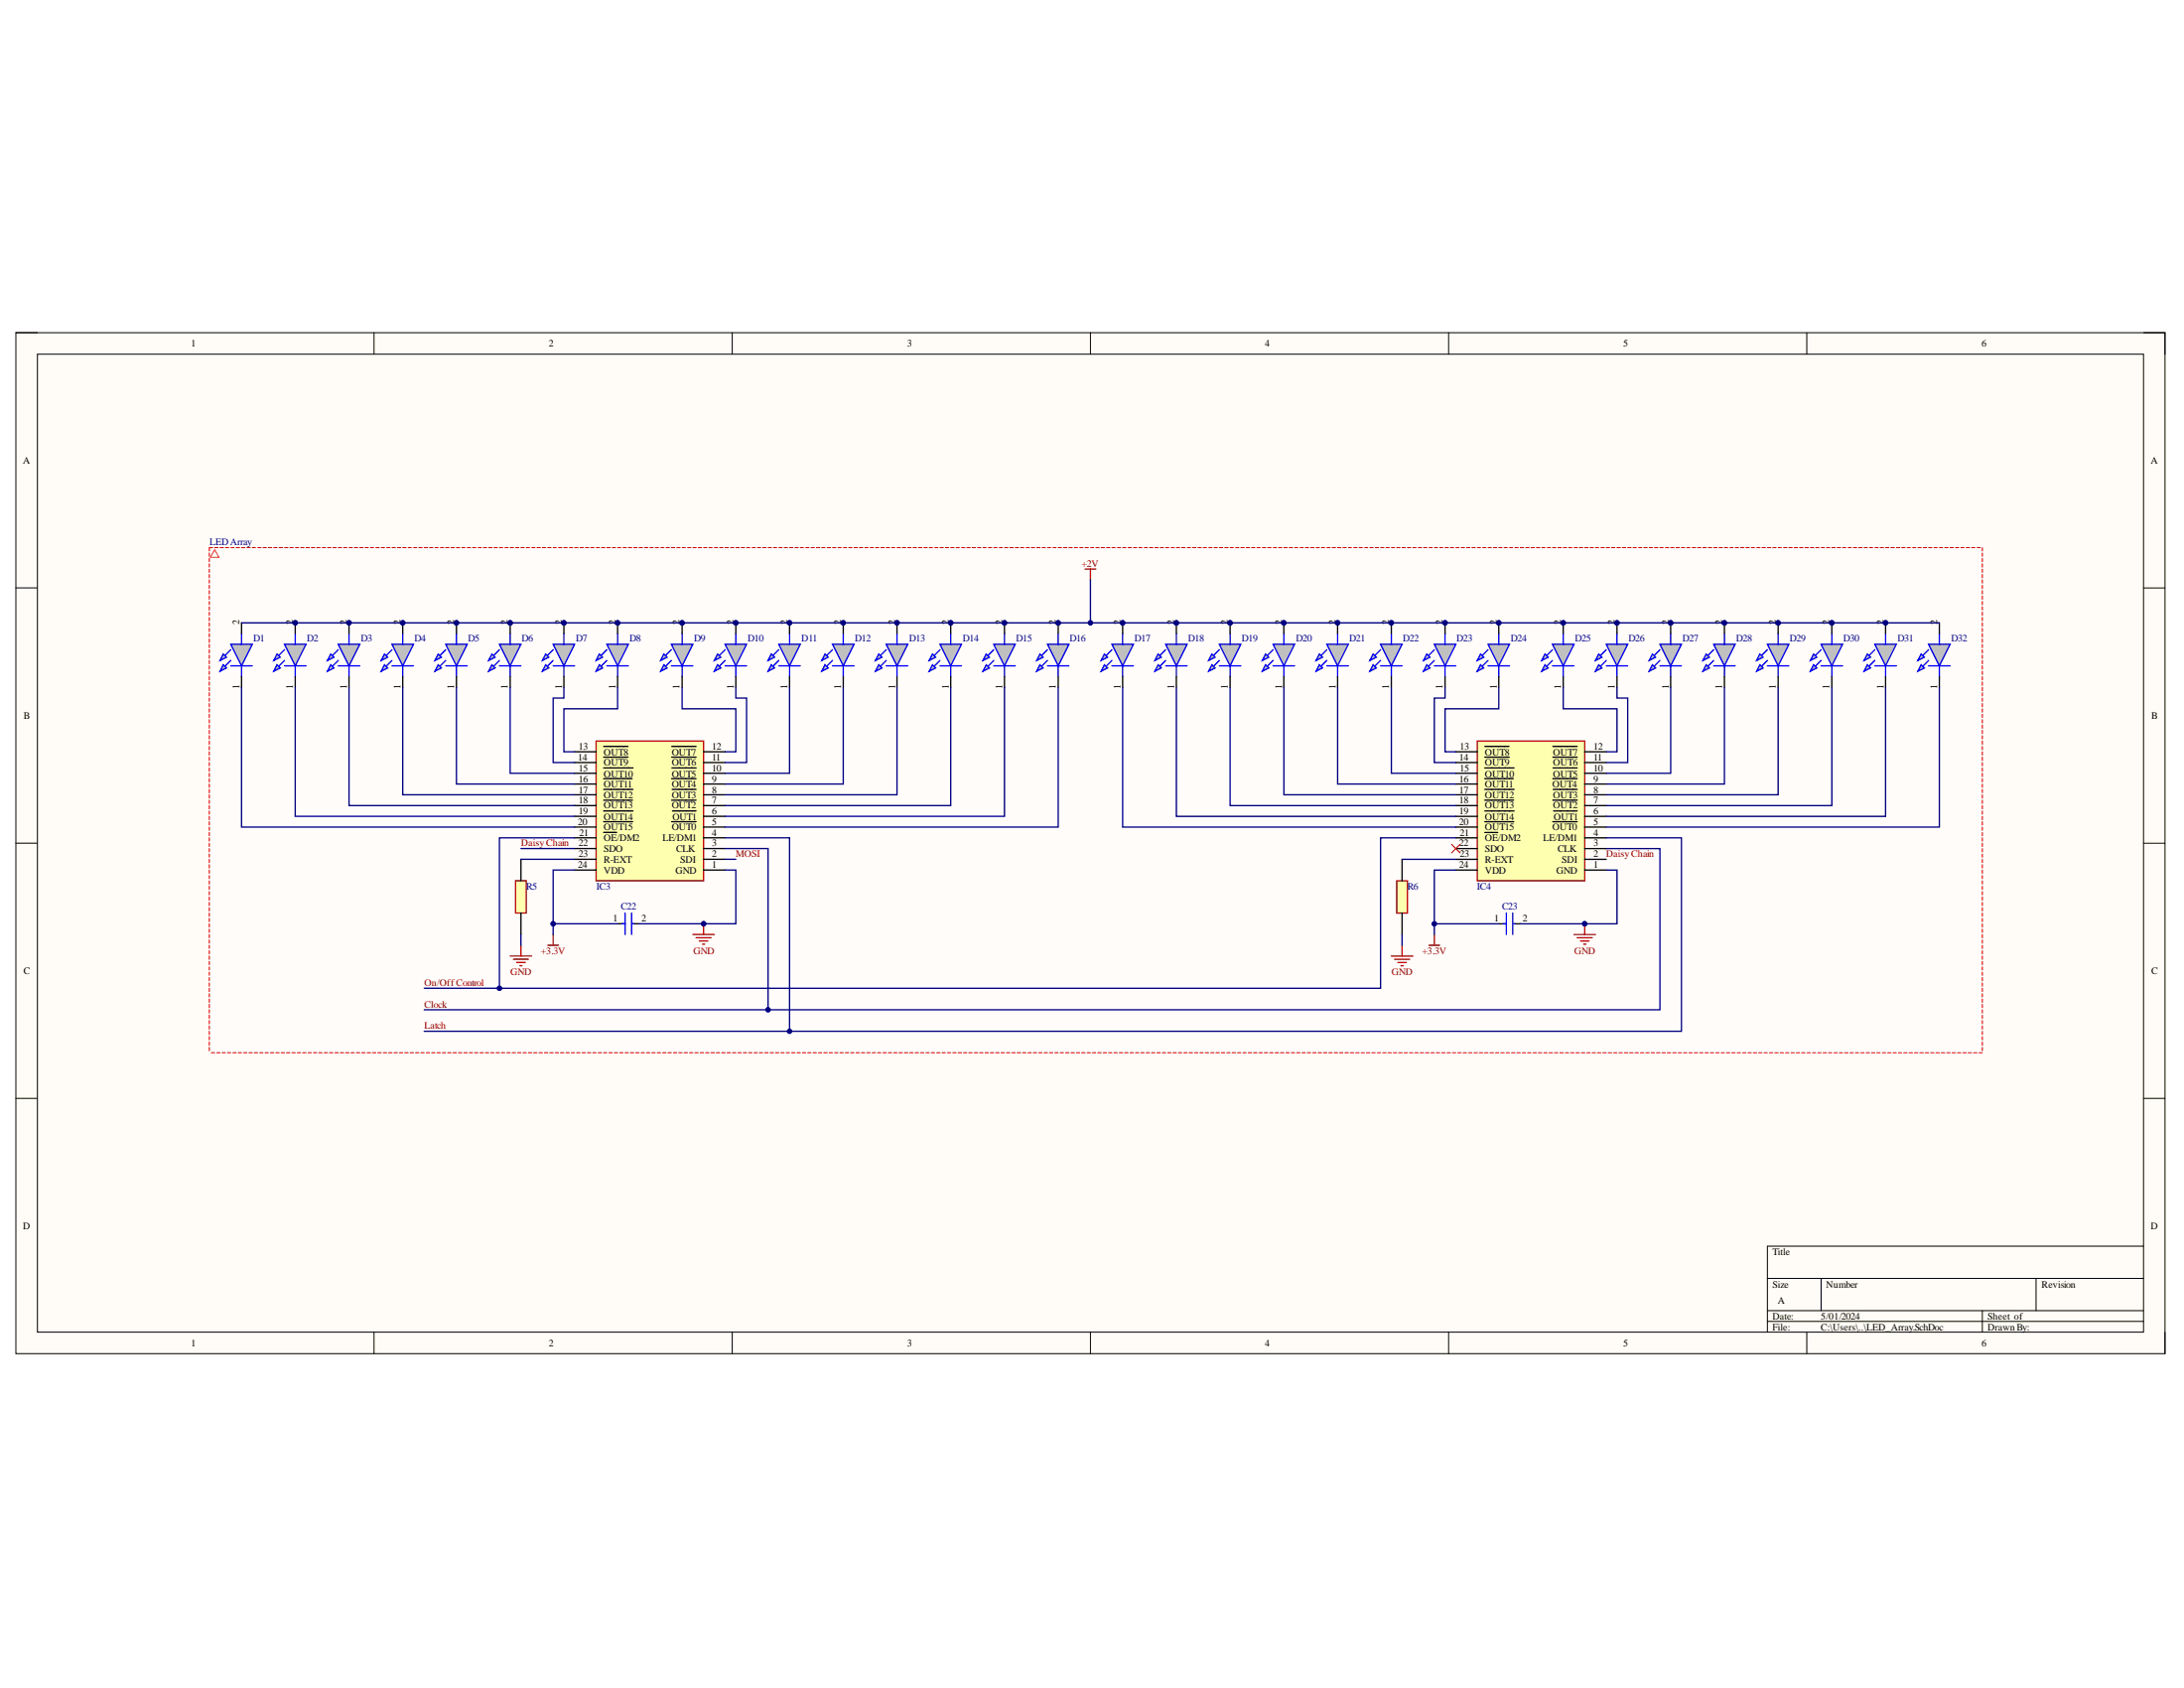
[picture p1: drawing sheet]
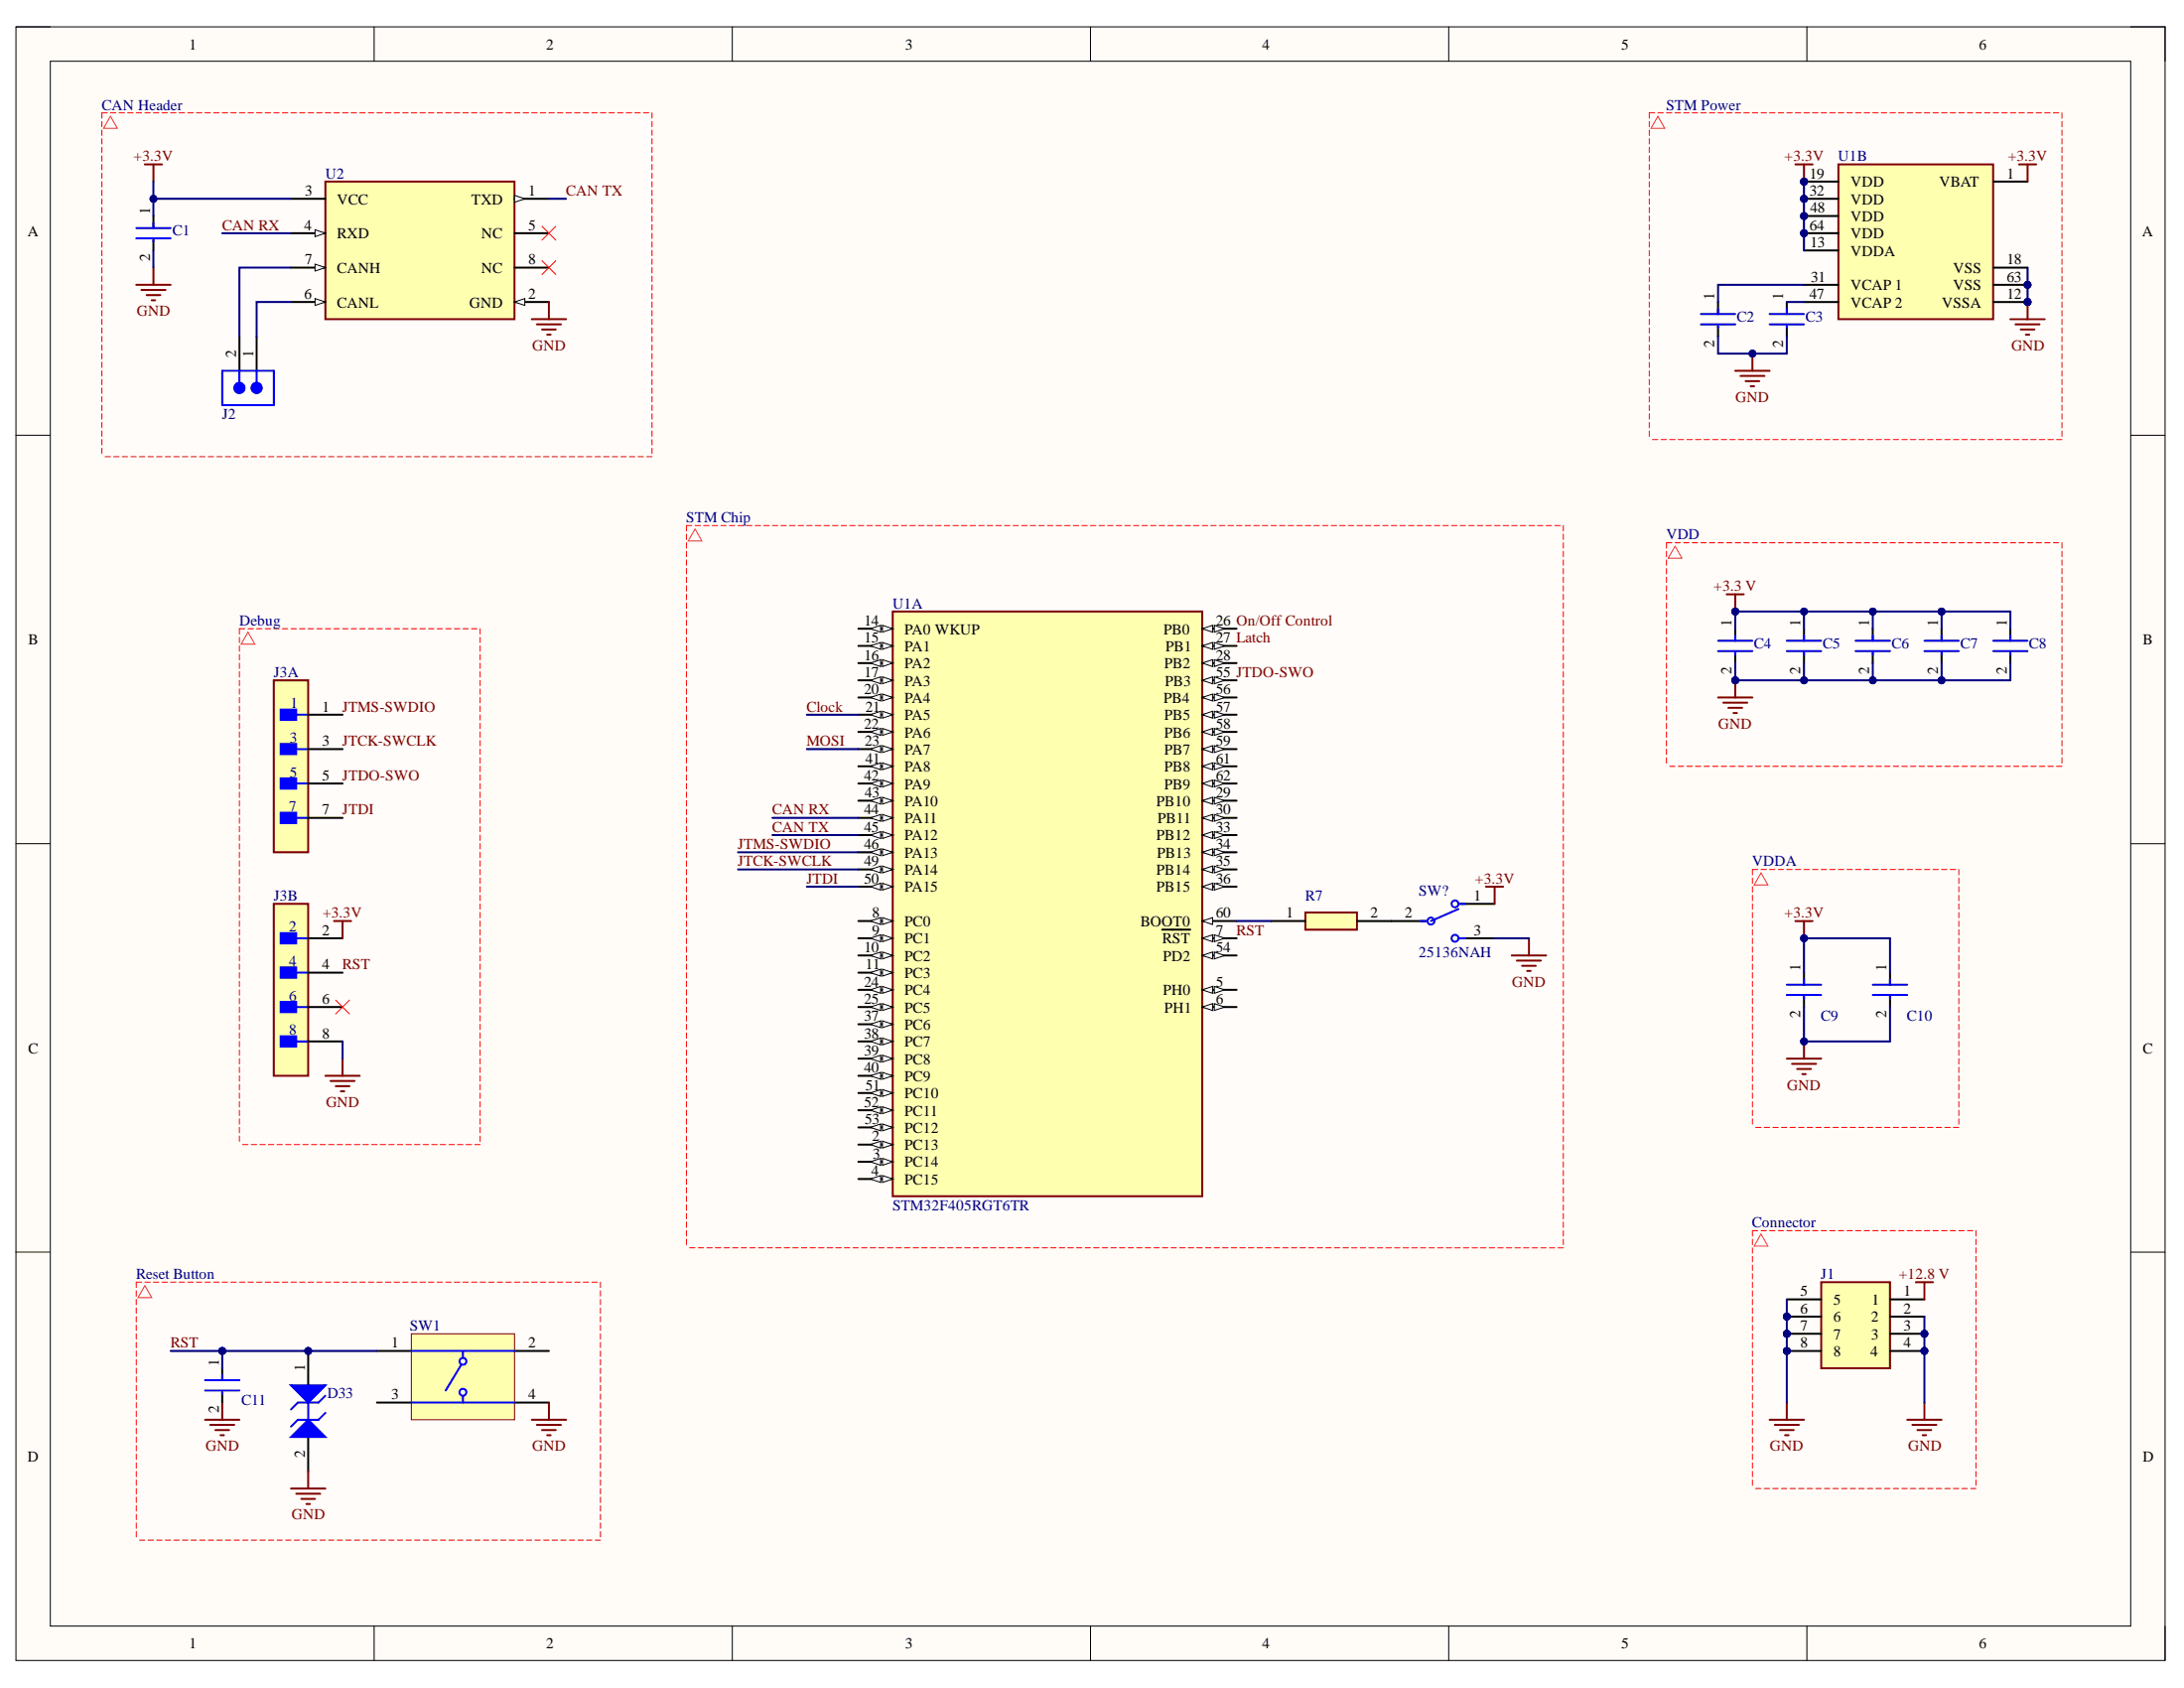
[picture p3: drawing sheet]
# Altium project 24E_Ergo.PrjPcb
3 sheets, 70 parts. Net scope: flat (ports and power ports of the same name join across sheets).
Board file: 24E_Ergo.PcbDoc
Sheets:
  STM32F405.SchDoc
  Power_Tree.SchDoc
  LED_Array.SchDoc

## Sheet STM32F405.SchDoc
size 317 x 241 mm

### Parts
C1  100nF  [C1206]
C2  2.2uF  [CAPC2012X145N]
C3  2.2uF  [CAPC2012X145N]
C4  100nF  [C1206]
C5  100nF  [C1206]
C6  100nF  [C1206]
C7  100nF  [C1206]
C8  4.7 uF  [C1210]
C9  100nF  [CAPC3216X95N]
C10  1.0uF  [C0805]
C11  100 nF  [FP-CL31-IPC_C]  (value not drawn)
D33  ESD5B5.0ST1G  [ONSC-SOD-523-2-502-01_C_V]  (value not drawn)
J1  43045-0602  [43045-06(00,01,02,10)]
J2  679302124022  [679302124022]  (value not drawn)
J3  M20-9980446  [FP-M20-9980446-MFG]  (parts A,B of 2)
R7  10k  [RESC3016X65N]
SW1  FSM4JSMATR  [TECO-FSM4JSMATR_V]
SW2  25136NAH  [FP-25136NAH-MFG]
U1  STM32F405RGT6TR  [FP-LQFP64-5W-IPC_C]  (parts A,B of 2)
U2  TCAN332DCNR  [FP-DCN0008A-IPC_A]

### Ports
Clock (out), Latch (out), MOSI (out), On/Off Control (out)

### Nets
+3.3 V: C4.2 C5.2 C6.2 C7.2 C8.2
+3.3V: C9.2 C10.2 SW2.1
+3V3: C1.2 J3.2 U1.1(VBAT) U1.13(VDDA) U1.19(VDD) U1.32(VDD) U1.48(VDD) U1.64(VDD) U2.3(VCC)
+12.8V: J1.1 J1.2 J1.3
GND: C1.1 C2.1 C3.1 C4.1 C5.1 C6.1 C7.1 C8.1 C9.1 C10.1 C11.2 D33.2(A2) J1.4 J1.5 J1.6 J3.8 SW1.4 SW2.3 U1.12(VSSA) U1.18(VSS) U1.63(VSS) U2.2(GND)
CAN RX: U1.44(PA11) U2.4(RXD)
CAN TX: U1.45(PA12) U2.1(TXD)
JTCK-SWCLK: J3.3 U1.49(PA14)
JTDI: J3.7 U1.50(PA15)
JTDO-SWO: J3.5 U1.55(PB3)
JTMS-SWDIO: J3.1 U1.46(PA13)
RST: C11.1 D33.1(A1) J3.4 SW1.1 U1.7(~{RST})
NetC2_2: C2.2 U1.31(VCAP_1)
NetC3_2: C3.2 U1.47(VCAP_2)
NetIC3_4: U1.27(PB1) ; port Latch
NetIC3_21: U1.26(PB0) ; port On/Off Control
NetJ2_1: J2.1 U2.6(CANL)
NetJ2_2: J2.2 U2.7(CANH)
NetR7_1: R7.1 U1.60(BOOT0)
NetR7_2: R7.2 SW2.2

Not connected (* = marked no-connect by the designer): J3 6*; SW1 2 3; U1 2(PC13) 3(PC14) 4(PC15) 5(PH0) 6(PH1) 8(PC0) 9(PC1) 10(PC2) 11(PC3) 14(PA0_WKUP) 15(PA1) 16(PA2) 17(PA3) 20(PA4) 21(PA5) 22(PA6) 23(PA7) 24(PC4) 25(PC5) 28(PB2) 29(PB10) 30(PB11) 33(PB12) 34(PB13) 35(PB14) 36(PB15) 37(PC6) 38(PC7) 39(PC8) 40(PC9) 41(PA8) 42(PA9) 43(PA10) 51(PC10) 52(PC11) 53(PC12) 54(PD2) 56(PB4) 57(PB5) 58(PB6) 59(PB7) 61(PB8) 62(PB9); U2 5(NC)* 8(NC)*

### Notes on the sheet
- CAN Header
- Reset Button
- Debug
- STM Chip
- STM Power
- VDDA
- VDD
- Connector
- Place C8 close to one of the VDD pins and behind a 100 nf Cap
- Place the decoupling capacitors n

## Sheet Power_Tree.SchDoc
size A

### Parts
(Parts that share a designator on the sheet are numbered #1, #2 ... from top to bottom, then left to right.)
C?#1  0.1uF  [C0805]
C?#2  22uF  [FP-1206-L_3_2_0_3-W_1_6_0-IPC_A]
C?#3  22uF  [FP-1206-L_3_2_0_3-W_1_6_0-IPC_A]
C?#4  10uF  [FP-GRT31C-0_2-IPC_A]
C?#5  0.1uF  [C0805]
C?#6  75pF  [FP-C1206C-EB-MFG]
IC?  TPS54202HDDCR  [SOT95P280X110-6N]
L?  10uH  [SRN6045_1]
R?#1  49.9kΩ  [FP-CRCW0805-e3-IPC_C]
R?#2  510kΩ  [FP-CRCW0805-e3-IPC_B]
R?#3  100kΩ  [FP-CRCW0805-e3-MFG]
R?#4  22.1kΩ  [FP-CRCW0805-e3-IPC_C]

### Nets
+3V3: C?#2.1 C?#3.1 L?.2 R?#1.1
+12V: C?#4.2 C?#5.2 IC?.3(VIN) R?#2.2
GND: C?#2.2 C?#3.2 C?#4.1 C?#5.1 IC?.1(GND) R?#4.2
BOOT: C?#1.1 IC?.6(BOOT)
EN: IC?.5(EN) R?#2.1
FB: C?#6.2 IC?.4(FB) R?#3.2 R?#4.1
SW: C?#1.2 IC?.2(SW) L?.1
NetC?#6_1: C?#6.1 R?#1.2 R?#3.1

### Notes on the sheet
- Power Supply

## Sheet LED_Array.SchDoc
size 508 x 241 mm

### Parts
C22  CL31B104KBP5PNF  [FP-CL31-IPC_C]  (value not drawn)
C23  CL31B104KBP5PNF  [FP-CL31-IPC_C]  (value not drawn)
D1  LR_T64F-BBDB-1-1  [LEDM3528X380N]  (value not drawn)
D2  LR_T64F-BBDB-1-1  [LEDM3528X380N]  (value not drawn)
D3  LR_T64F-BBDB-1-1  [LEDM3528X380N]  (value not drawn)
D4  LR_T64F-BBDB-1-1  [LEDM3528X380N]  (value not drawn)
D5  LR_T64F-BBDB-1-1  [LEDM3528X380N]  (value not drawn)
D6  LR_T64F-BBDB-1-1  [LEDM3528X380N]  (value not drawn)
D7  LR_T64F-BBDB-1-1  [LEDM3528X380N]  (value not drawn)
D8  LR_T64F-BBDB-1-1  [LEDM3528X380N]  (value not drawn)
D9  LR_T64F-BBDB-1-1  [LEDM3528X380N]  (value not drawn)
D10  LR_T64F-BBDB-1-1  [LEDM3528X380N]  (value not drawn)
D11  LR_T64F-BBDB-1-1  [LEDM3528X380N]  (value not drawn)
D12  LR_T64F-BBDB-1-1  [LEDM3528X380N]  (value not drawn)
D13  LR_T64F-BBDB-1-1  [LEDM3528X380N]  (value not drawn)
D14  LR_T64F-BBDB-1-1  [LEDM3528X380N]  (value not drawn)
D15  LR_T64F-BBDB-1-1  [LEDM3528X380N]  (value not drawn)
D16  LR_T64F-BBDB-1-1  [LEDM3528X380N]  (value not drawn)
D17  LR_T64F-BBDB-1-1  [LEDM3528X380N]  (value not drawn)
D18  LR_T64F-BBDB-1-1  [LEDM3528X380N]  (value not drawn)
D19  LR_T64F-BBDB-1-1  [LEDM3528X380N]  (value not drawn)
D20  LR_T64F-BBDB-1-1  [LEDM3528X380N]  (value not drawn)
D21  LR_T64F-BBDB-1-1  [LEDM3528X380N]  (value not drawn)
D22  LR_T64F-BBDB-1-1  [LEDM3528X380N]  (value not drawn)
D23  LR_T64F-BBDB-1-1  [LEDM3528X380N]  (value not drawn)
D24  LR_T64F-BBDB-1-1  [LEDM3528X380N]  (value not drawn)
D25  LR_T64F-BBDB-1-1  [LEDM3528X380N]  (value not drawn)
D26  LR_T64F-BBDB-1-1  [LEDM3528X380N]  (value not drawn)
D27  LR_T64F-BBDB-1-1  [LEDM3528X380N]  (value not drawn)
D28  LR_T64F-BBDB-1-1  [LEDM3528X380N]  (value not drawn)
D29  LR_T64F-BBDB-1-1  [LEDM3528X380N]  (value not drawn)
D30  LR_T64F-BBDB-1-1  [LEDM3528X380N]  (value not drawn)
D31  LR_T64F-BBDB-1-1  [LEDM3528X380N]  (value not drawn)
D32  LR_T64F-BBDB-1-1  [LEDM3528X380N]  (value not drawn)
IC3  STP16CP05TTR  [SOP65P638X110-24N]
IC4  STP16CP05TTR  [SOP65P638X110-24N]
R5  ERA-8APB122V  [RESC3216X70N]  (value not drawn)
R6  ERA-8APB122V  [RESC3216X70N]  (value not drawn)

### Ports
Clcok (in), Latch (in), MOSI (in), On/Off Control (in)

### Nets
+3.3V: C22.1 C23.1 D1.2(A) D2.2(A) D3.2(A) D4.2(A) D5.2(A) D6.2(A) D7.2(A) D8.2(A) D9.2(A) D10.2(A) D11.2(A) D12.2(A) D13.2(A) D14.2(A) D15.2(A) D16.2(A) D17.2(A) D18.2(A) D19.2(A) D20.2(A) D21.2(A) D22.2(A) D23.2(A) D24.2(A) D25.2(A) D26.2(A) D27.2(A) D28.2(A) D29.2(A) D30.2(A) D31.2(A) D32.2(A) IC3.24(VDD) IC4.24(VDD)
GND: C22.2 C23.2 IC3.1(GND) IC4.1(GND) R5.1 R6.1
Daisy Chain: IC3.22(SDO) IC4.2(SDI)
NetD1_1: D1.1(K) IC3.20(~{OUT15})
NetD2_1: D2.1(K) IC3.19(~{OUT14})
NetD3_1: D3.1(K) IC3.18(~{OUT13})
NetD4_1: D4.1(K) IC3.17(~{OUT12})
NetD5_1: D5.1(K) IC3.16(~{OUT11})
NetD6_1: D6.1(K) IC3.15(~{OUT10})
NetD7_1: D7.1(K) IC3.14(~{OUT9})
NetD8_1: D8.1(K) IC3.13(~{OUT8})
NetD9_1: D9.1(K) IC3.12(~{OUT7})
NetD10_1: D10.1(K) IC3.11(~{OUT6})
NetD11_1: D11.1(K) IC3.10(~{OUT5})
NetD12_1: D12.1(K) IC3.9(~{OUT4})
NetD13_1: D13.1(K) IC3.8(~{OUT3})
NetD14_1: D14.1(K) IC3.7(~{OUT2})
NetD15_1: D15.1(K) IC3.6(~{OUT1})
NetD16_1: D16.1(K) IC3.5(~{OUT0})
NetD17_1: D17.1(K) IC4.20(~{OUT15})
NetD18_1: D18.1(K) IC4.19(~{OUT14})
NetD19_1: D19.1(K) IC4.18(~{OUT13})
NetD20_1: D20.1(K) IC4.17(~{OUT12})
NetD21_1: D21.1(K) IC4.16(~{OUT11})
NetD22_1: D22.1(K) IC4.15(~{OUT10})
NetD23_1: D23.1(K) IC4.14(~{OUT9})
NetD24_1: D24.1(K) IC4.13(~{OUT8})
NetD25_1: D25.1(K) IC4.12(~{OUT7})
NetD26_1: D26.1(K) IC4.11(~{OUT6})
NetD27_1: D27.1(K) IC4.10(~{OUT5})
NetD28_1: D28.1(K) IC4.9(~{OUT4})
NetD29_1: D29.1(K) IC4.8(~{OUT3})
NetD30_1: D30.1(K) IC4.7(~{OUT2})
NetD31_1: D31.1(K) IC4.6(~{OUT1})
NetD32_1: D32.1(K) IC4.5(~{OUT0})
NetIC3_2: IC3.2(SDI) ; port MOSI
NetIC3_3: IC3.3(CLK) IC4.3(CLK) ; port Clcok
NetIC3_4: IC3.4(LE/DM1) IC4.4(LE/DM1) ; port Latch
NetIC3_21: IC3.21(~{OE}/DM2) IC4.21(~{OE}/DM2) ; port On/Off Control
NetIC3_23: IC3.23(R-EXT) R5.2
NetIC4_23: IC4.23(R-EXT) R6.2

Not connected (* = marked no-connect by the designer): IC4 22(SDO)*

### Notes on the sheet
- LED Array
- Type @ to refer to a designator or a net

## Nets that join several sheets
+3.3V: STM32F405 (C9.2 C10.2 SW2.1), LED_Array (36 pins)
+3V3: STM32F405 (9 pins), Power_Tree (C?#2.1 C?#3.1 L?.2 R?#1.1)
GND: STM32F405 (22 pins), Power_Tree (6 pins), LED_Array (6 pins)
NetIC3_4: STM32F405 (U1.27), LED_Array (IC3.4 IC4.4)
NetIC3_21: STM32F405 (U1.26), LED_Array (IC3.21 IC4.21)
